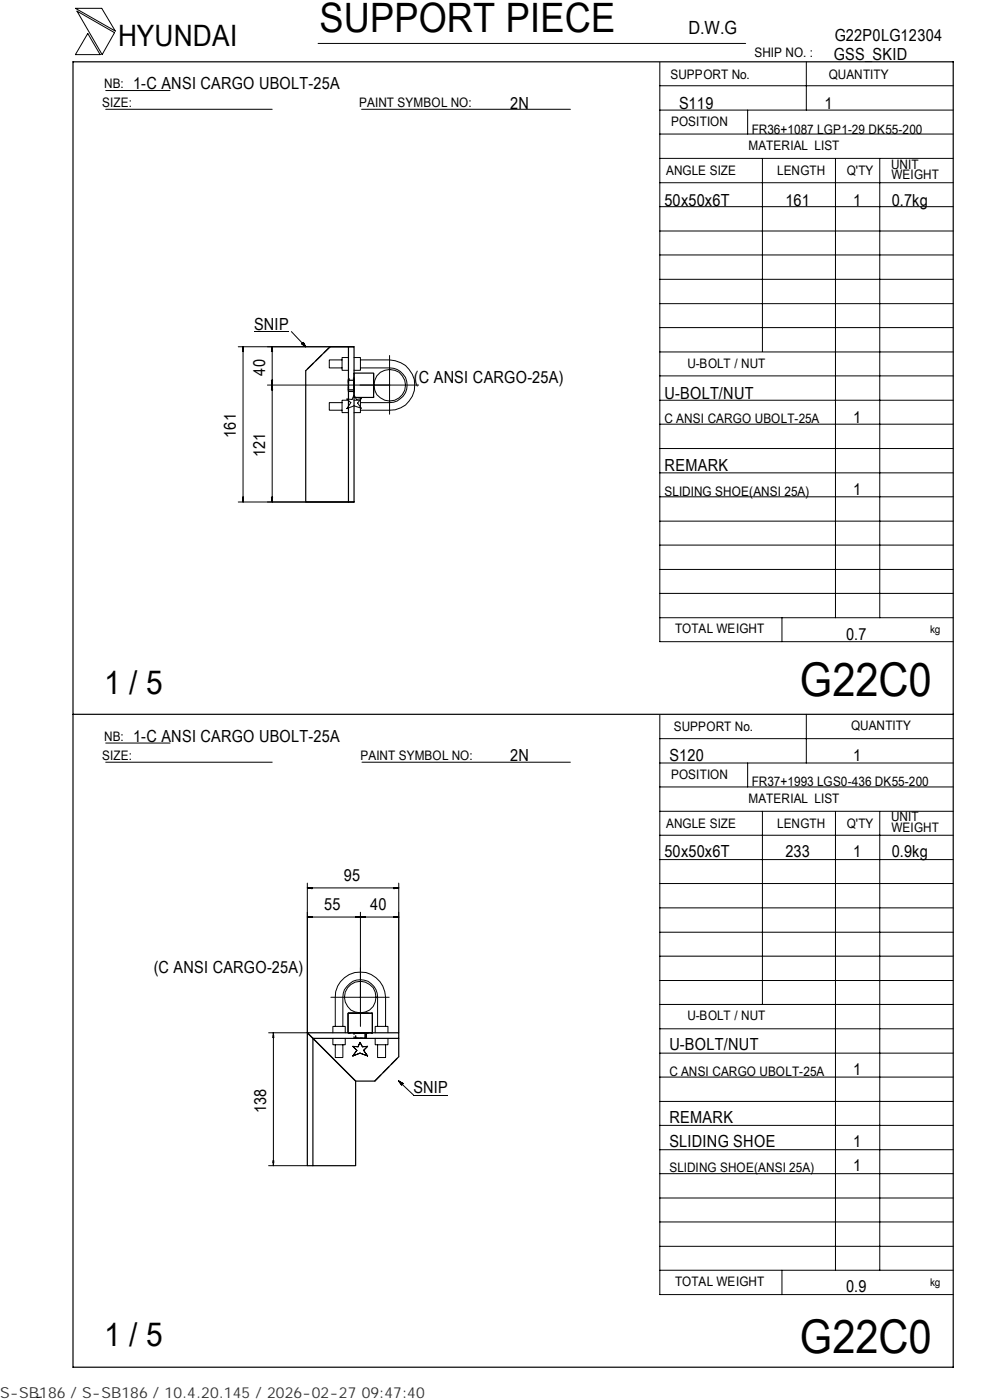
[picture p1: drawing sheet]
<svg xmlns="http://www.w3.org/2000/svg" width="210mm" height="297mm" viewBox="0 0 210 297" stroke-linecap="round" stroke-linejoin="round" font-family="sans-serif">
<g fill="none" stroke="#000" stroke-width=".21">
<path d="M16 1.8h5.6l2.9 4.8zM16.3 2.4l8 4.5-2.6 4.7zM18.6 7.1l2.6 4.5h-5.2zM22.4 19.2h13.7M67.5 9.2h90.6M139.9 18.2h62.3M139.9 13.2v122.9h62.3M171 13.1v10.3M22.4 23.2h35.3M76.7 23.2h44.3M139.9 38.8h62.3M139.9 33.6h62.3"/>
<path d="M139.9 28.4h62.3M139.9 23.4h62.3M158.6 23.4v5M161.7 33.6v41M177.2 33.7v97.4M186.6 33.7v97.4M139.9 59.3h62.3M139.9 54.1h62.3M139.9 49h62.3M139.9 43.8h62.3M50.5 73.6h24.6M51.5 74.2h.1"/>
<path d="M51.6 73.6v1h-.1zM51.6 73.6v32.9M53.9 70.4h7.4M57.6 74.2h.2M57.7 73.6v32.9M57.7 73.6l.1 1h-.2zM61.8 70.3l3 3.3M64 73l.3-.4 .5 1zM72.5 76.4h-2.7v1.7h2.7M73.9 75.9h-1.4v2.7h1.4M75.1 75.9h1.3v2.7h-1.3M76.4 76.4h6.2a5.3 5.3 0 0 1 5.4 5.3 5.3 5.3 0 0 1-5.4 5.3h-6.2"/>
<path d="M76.4 78.1h6.2a3.7 3.7 0 0 1 3.7 3.6 3.7 3.7 0 0 1-3.7 3.7h-6.2M82.6 75.4v12.5M139.9 79.7h62.3M139.9 74.7h62.3M139.9 69.5h62.3M139.9 64.4h62.3M56.7 81.7h32.1M57.6 80.7h.2l-.1 1zM57.6 82.5h.2M57.6 81h.2M57.7 81.7l.1 1h-.2zM72.5 85.4h-2.7v1.6h2.7"/>
<path d="M73.6 84.7h1.1l.4-.9 .5 .9 1-.1-.7 .9 .7 1.1-1.5-.5-1.5 .6 .8-1.3zM73.9 84.9h-1.4v2.6h1.4M75.1 84.9h1.3v2.6h-1.3M139.9 95.2h62.3M139.9 90h62.3M139.9 84.9h62.3M50.5 106.5h24.6M51.5 105.5h.1v1zM51.5 105.7h.1M57.6 105.5h.2l-.1 1zM57.6 105.7h.2M139.9 100.3h62.3"/>
<path d="M139.9 115.6h62.3M139.9 110.6h62.3M139.9 105.4h62.3M139.9 131.1h62.3M139.9 125.9h62.3M139.9 120.8h62.3M165.9 131.1v5M22.4 157.6h13.7M139.9 151.7v122.9h62.3M139.9 156.7h62.3M171 151.5v10.4M22.4 161.7h35.3"/>
<path d="M76.8 161.7h44.2M139.9 177.2h62.3M139.9 172.1h62.3M139.9 167h62.3M139.9 161.9h62.3M158.6 161.9v5.1M161.7 172.1v41M177.2 172.2v97.3M186.6 172.2v97.3M65.2 187.4v31.7h-8.2M65.2 188.4l1-.1v.2zM65.2 188.4h19.4"/>
<path d="M65.2 194.6l1-.1v.1zM65.2 194.6h19.4M65.9 188.3v.2M65.9 194.5v.1M75.4 194.5l2.1 .1v-.1l-2.1 .1zM75.7 194.5v.1M76.4 193.5v24.3M77.1 194.5v.1M83.6 194.5l1 .1h-1zM83.6 188.3l1 .1-1 .1zM83.9 188.3v.2M83.9 194.5v.1"/>
<path d="M84.6 187.4v31.7M139.9 182.4h62.3M139.9 197.8h62.3M139.9 192.6h62.3M139.9 187.4h62.3M57.9 219.8h.2M58 219.1l.1 1h-.2zM58 219.1v28.2M70.2 211.6h12.3M70.6 219.1v-1.3h2.6v1.3M71.1 217.8v-6.2a5.3 5.3 0 0 1 5.3-5.4 5.3 5.3 0 0 1 5.4 5.4v6.2M72.7 217.8v-6.2a3.7 3.7 0 0 1 3.7-3.8 3.7 3.7 0 0 1 3.7 3.8v6.2"/>
<path d="M79.6 219.1v-1.3h2.7v1.3M139.9 218.3h62.3M139.9 213.1h62.3M139.9 208h62.3M139.9 202.9h62.3M70.6 220.3v1.3h2.6v-1.3M71.1 221.6v2.8h1.6v-2.8M74.8 222l1.1 .1 .5-1 .5 1 1.1-.1-.9 .8 .9 1.2-1.6-.6-1.6 .6 .9-1.2zM79.6 220.3v1.3h2.7v-1.3M80.1 221.6v2.8h1.7v-2.8M84.6 229.4l.9 .5-.3 .3zM84.6 229.4l3.1 2.9"/>
<path d="M87.7 232.3h7.4M139.9 238.7h62.3M139.9 233.7h62.3M139.9 228.5h62.3M139.9 223.4h62.3M57 247.3h8.2M57.9 246.3h.2l-.1 1zM57.9 246.6h.2M139.9 259.2h62.3M139.9 254.2h62.3M139.9 249h62.3M139.9 243.9h62.3"/>
<path d="M139.9 269.5h62.3M139.9 264.4h62.3M165.9 269.5v5.1M8.8 296.4l-1 .1"/>
<circle cx="82.7" cy="81.7" r="3.3"/>
<circle cx="76.4" cy="211.6" r="3.4"/>
</g>
<path d="M15.5 13.1h186.7v277h-186.7zM73.9 73.6h-3.9l-5.2 5v27.9h9.1M73.9 73.6h1.2v32.9h-1.2zM75.1 79.2h4.1v5.1h-4.1M15.5 151.5h186.7M73.8 219.1v-4.1h5.2v4.1M75.1 220.3h.1M84.6 220.3v3.9l-5.1 5.2h-4.1l-10.2-10.3h19.4v1.2h-18.2v27h9v-17.9l-10.2-10.3v28.2h1.2" fill="none" stroke="#000" stroke-width=".25"/>
<path d="M70 73.6l-5.2 5M75.1 79.2v5.1M79.2 79.2v5.1M75.1 84.3v-5.1M75.1 82.6l-1.2 .1v-2h1.2v1.9M75.1 80.4v2.6h-1.2v-2.6h1.2M73.8 215h5.2M73.8 219.1h5.2h-5.2M77 219.1h.5v1.2h-2.1v-1.2h1.6M77.7 220.3h-1.3h1.3v-1.2h-1.3M79.5 229.4l5.1-5.2" fill="none" stroke="#000" stroke-width=".25" stroke-dasharray="1.9 .6" stroke-linecap="butt"/>
<path d="M73.9 82.7v-2M75.1 80.7v2M75.4 219.1h2.1M77.5 220.3h-2.1" fill="none" stroke="#000" stroke-width=".25" stroke-dasharray="1.1 .3" stroke-linecap="butt"/>
<path d="M73.9 83v-2.6M75.1 80.4v2.6" fill="none" stroke="#000" stroke-width=".25" stroke-dasharray="1.4 .4" stroke-linecap="butt"/>
<path d="M75.7 220.3h.7" fill="none" stroke="#000" stroke-width=".25" stroke-dasharray=".4 .2" stroke-linecap="butt"/>
<path d="M75.1 219.1h1.3M76.4 219.1h-1.3" fill="none" stroke="#000" stroke-width=".25" stroke-dasharray=".8 .3" stroke-linecap="butt"/>
<path d="M76.4 219.1h1.3M76.4 220.3h-1.2" fill="none" stroke="#000" stroke-width=".25" stroke-dasharray=".7 .3" stroke-linecap="butt"/>
<path d="M75.7 220.3h-.6v-1.2" fill="none" stroke="#000" stroke-width=".25" stroke-dasharray="1 .3" stroke-linecap="butt"/>
<path d="M64 72.7h.9v.9h-.9zM84.7 229.4h.8v.8h-.8z" fill="#000"/>
<g font-size="9.9">
<text x="169.7" y="147.6">G22C0</text>
<text x="169.7" y="286.9">G22C0</text>
</g>
<text font-size="8.6" x="67.7" y="6.9">SUPPORT PIECE</text>
<g font-size="7">
<text x="22.1" y="147.2">1 / 5</text>
<text x="22.1" y="285.6">1 / 5</text>
</g>
<text font-size="6.3" x="25.1" y="9.8">HYUNDAI</text>
<text font-size="3.9" x="146" y="7.3">D.W.G</text>
<g font-size="3.5">
<text x="177" y="8.7">G22P0LG12304</text>
<text x="176.9" y="12.8">GSS_SKID</text>
<text x="28.3" y="19">1-C ANSI CARGO UBOLT-25A</text>
<text x="108.2" y="23.1">2N</text>
<text x="144" y="23.1">S119</text>
<text x="174.8" y="23.1">1</text>
<text x="141" y="43.6">50x50x6T</text>
<text x="166.6" y="43.6">161</text>
<text x="180.9" y="43.6">1</text>
<text x="189.1" y="43.6">0.7kg</text>
<text x="53.9" y="69.9">SNIP</text>
<text x="56.2" y="79.7" transform="rotate(-90 56.2 79.7)">40</text>
<text x="87.8" y="81.2">(C ANSI CARGO-25A)</text>
<text x="141" y="84.6">U-BOLT/NUT</text>
<text x="180.9" y="89.7">1</text>
<text x="50" y="92.9" transform="rotate(-90 50 92.9)">161</text>
<text x="56.2" y="97" transform="rotate(-90 56.2 97)">121</text>
<text x="141" y="99.9">REMARK</text>
<text x="180.9" y="105.1">1</text>
<text x="179.5" y="135.8">0.7</text>
<text x="28.3" y="157.3">1-C ANSI CARGO UBOLT-25A</text>
<text x="108.2" y="161.4">2N</text>
<text x="142" y="161.4">S120</text>
<text x="180.9" y="161.4">1</text>
<text x="141" y="181.9">50x50x6T</text>
<text x="166.6" y="181.9">233</text>
<text x="180.9" y="181.9">1</text>
<text x="189.1" y="181.9">0.9kg</text>
<text x="72.9" y="186.9">95</text>
<text x="68.7" y="193">55</text>
<text x="78.5" y="193">40</text>
<text x="32.6" y="206.4">(C ANSI CARGO-25A)</text>
<text x="142" y="222.8">U-BOLT/NUT</text>
<text x="87.7" y="231.9">SNIP</text>
<text x="180.9" y="228">1</text>
<text x="56.5" y="236.1" transform="rotate(-90 56.5 236.1)">138</text>
<text x="142" y="238.3">REMARK</text>
<text x="142" y="243.3">SLIDING SHOE</text>
<text x="180.9" y="243.3">1</text>
<text x="180.9" y="248.5">1</text>
<text x="179.5" y="274.1">0.9</text>
</g>
<text font-size="3.2" fill="#323232" x="0" y="296.6">S-SB186 / S-SB186 / 10.4.20.145 / 2026-02-27 09:47:40</text>
<g font-size="2.8">
<text x="142.2" y="16.8">SUPPORT No.</text>
<text x="160" y="12.2">SHIP NO. :</text>
<text x="175.8" y="16.7">QUANTITY</text>
<text x="21.7" y="22.8">SIZE:</text>
<text x="22.1" y="18.7">NB:</text>
<text x="76.2" y="22.8">PAINT SYMBOL NO:</text>
<text x="142.3" y="26.8">POSITION</text>
<text x="159.4" y="28.4">FR36+1087 LGP1-29 DK55-200</text>
<text x="158.8" y="31.7">MATERIAL LIST</text>
<text x="189" y="35.8">UNIT</text>
<text x="141.3" y="37.2">ANGLE SIZE</text>
<text x="164.8" y="37.1">LENGTH</text>
<text x="179.6" y="37.1">Q'TY</text>
<text x="189.1" y="38">WEIGHT</text>
<text x="145.8" y="78">U-BOLT / NUT</text>
<text x="141" y="89.8">C ANSI CARGO UBOLT-25A</text>
<text x="141" y="105.2">SLIDING SHOE(ANSI 25A)</text>
<text x="143.2" y="134.4">TOTAL WEIGHT</text>
<text x="142.9" y="155">SUPPORT No.</text>
<text x="180.5" y="154.9">QUANTITY</text>
<text x="21.7" y="161.3">SIZE:</text>
<text x="22.1" y="157.1">NB:</text>
<text x="76.5" y="161.2">PAINT SYMBOL NO:</text>
<text x="142.3" y="165.3">POSITION</text>
<text x="159.4" y="166.7">FR37+1993 LGS0-436 DK55-200</text>
<text x="158.8" y="170.3">MATERIAL LIST</text>
<text x="141.3" y="175.7">ANGLE SIZE</text>
<text x="164.8" y="175.6">LENGTH</text>
<text x="179.6" y="175.6">Q'TY</text>
<text x="189" y="174.2">UNIT</text>
<text x="189.1" y="176.5">WEIGHT</text>
<text x="145.8" y="216.5">U-BOLT / NUT</text>
<text x="142" y="228.2">C ANSI CARGO UBOLT-25A</text>
<text x="142" y="248.7">SLIDING SHOE(ANSI 25A)</text>
<text x="143.2" y="272.9">TOTAL WEIGHT</text>
</g>
<g font-size="2.3">
<text x="197.3" y="134.3">kg</text>
<text x="197.3" y="272.8">kg</text>
</g>
</svg>
